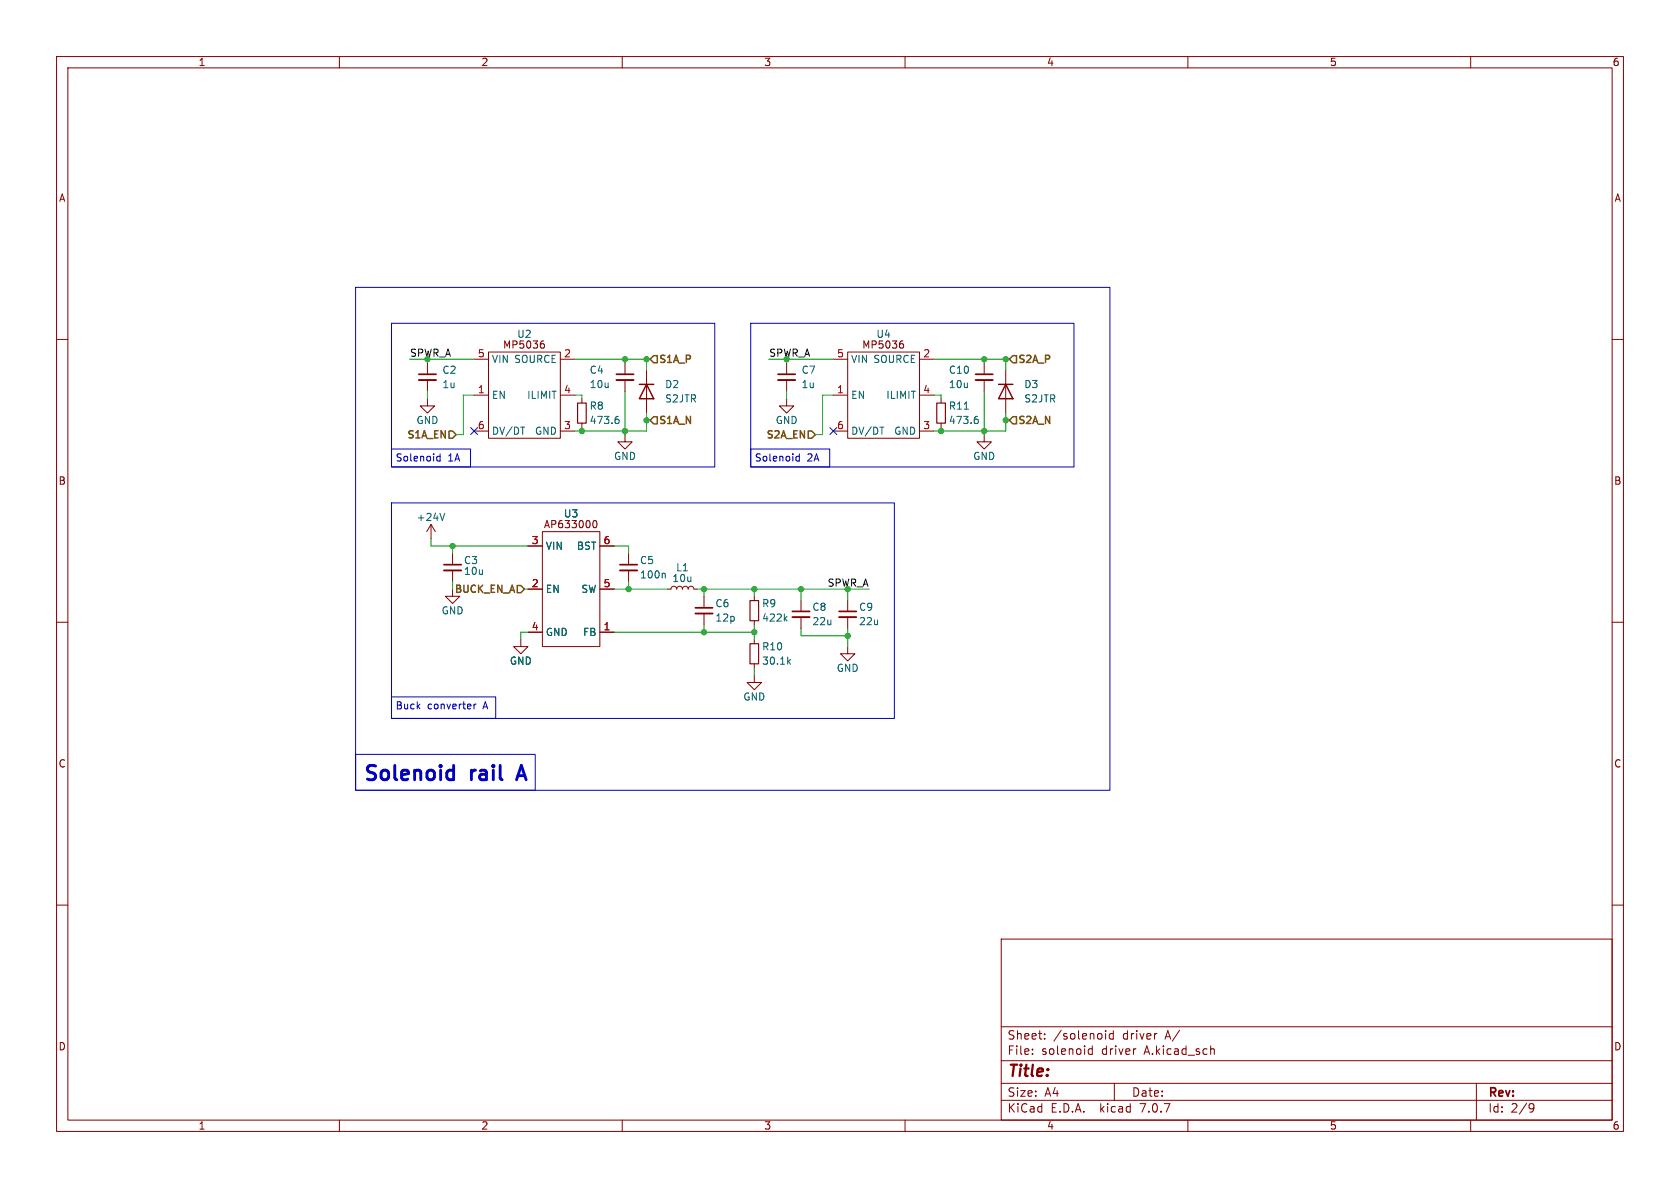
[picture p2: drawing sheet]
<svg xmlns="http://www.w3.org/2000/svg" width="297mm" height="210mm" viewBox="0 0 297 210" stroke-linecap="round" stroke-linejoin="round" font-family="sans-serif">
<g fill="none" stroke="#840000" stroke-width=".18">
<path d="M10 10h277v190h-277zM12 12h273v186h-273zM60 10v2M110 10v2M160 10v2M210 10v2M260 10v2M10 60h2M285 60h2M75.6 70.5v1.3h1.2l-1.2 1.2-1.3-1.2h1.3M75.6 64.1v2.1M75.6 67.2v2"/>
<path d="M83.8 69.9h2.6M83.8 63.5h2.6M83.8 76.2h2.6M86.4 62.2h12.7v15.3h-12.7zM95.8 60.8h.2l.2 .2v.4l-.4 .1M95.9 60.3h.2M99.1 69.9h2.5M99.1 63.5h2.5M99.1 76.2h2.5M102.9 70.5v.7M102.9 74.8v.8M110.5 76.8v1.3h1.3l-1.3 1.3-1.3-1.3h1.3"/>
<path d="M110.5 64.1v2.1M110.5 67.2v2M114.3 65.4v7.6M139.1 70.5v1.3h1.2l-1.2 1.2-1.3-1.2h1.3M139.1 64.1v2.1M139.1 67.2v2M147.3 69.9h2.6M147.3 63.5h2.6M147.3 76.2h2.6M149.9 62.2h12.7v15.3h-12.7zM159.3 60.8h.2l.2 .2v.4l-.4 .1M159.4 60.3h.2"/>
<path d="M162.6 69.9h2.5M162.6 63.5h2.5M162.6 76.2h2.5M166.4 70.5v.7M166.4 74.8v.8M174 76.8v1.3h1.3l-1.3 1.3-1.3-1.3h1.3M174 64.1v2.1M174 67.2v2M177.8 65.4v7.6M76.2 92.7l-.8 1.3M76.2 92.7v2.6M76.2 92.7l.8 1.3"/>
<path d="M80 97.8v2M93.3 96.5h2.6M95.9 94h10.1v20.3h-10.1zM104.8 92.5l.1-.4 .2-.1a.68 .68 0 0 1 .4 .7 .68 .68 0 0 1-.4 .6l-.2-.1-.1-.4M106 96.5h2.6M111.1 97.8v2M10 110h2M80 104.1v1.3h1.3l-1.3 1.3-1.3-1.3h1.3M80 100.8v2.1M92.1 113v1.3h1.2l-1.2 1.3-1.3-1.3h1.3M93.3 111.8h2.6M93.3 104.1h2.6"/>
<path d="M106 111.8h2.6M106 104.1h2.6M111.1 100.8v2.1M118.1 104.1h.5l.2-.3 .3-.2 .4 .2 .1 .3 .2-.3 .4-.2 .3 .2 .1 .3 .2-.3 .4-.2 .3 .2 .2 .3 .1-.3 .4-.2 .3 .2 .2 .3h.5M124.5 105.4v2M124.5 108.5v2M133.3 119.4v1.3h1.3l-1.3 1.2-1.2-1.2h1.2M133.3 105.4v.8M133.3 109.7v.8M133.3 113v.8M133.3 117.3v.8M141.6 106v2.1"/>
<path d="M141.6 109.1v2M149.9 114.3v1.3h1.2l-1.2 1.2-1.3-1.2h1.3M149.9 106v2.1M149.9 109.1v2M285 110h2M10 160h2M285 160h2M177 166h108v32h-108zM60 198v2M110 198v2M160 198v2M177 194.5h108"/>
<path d="M177 191.5h108M177 187.5h108M177 181.5h108M182.5 186.3v.1M182.5 185.5v.1M184.7 183.6v.1M184.7 182.8v.1M192.5 186.3l.2 .1 .4-.1M193.1 184.9v1.5M193.1 185.5l-.4-.1-.2 .1M195.5 182.2v.1M195.5 182.7v1"/>
<path d="M196.8 182.2v1.5M196.8 182.8l-.4-.1-.3 .3v.4l.1 .2h.6M197 191.5v3M200.7 185.4h.1M204.4 182.7h.1M210 198v2M214.2 185.4h.3l.2 .2v.8M260 198v2M261 191.5v6.5M270.6 195.1l.5 .1a.99 .99 0 0 1-.4 1.4h-.2M271.2 195.7l-.3 .3h-.3"/>
</g>
<path d="M74 67.2h3.1M109 67.2h3M137.5 67.2h3.1M172.5 67.2h3M78.5 100.8h3M109.6 100.8h3M122.9 108.5h3.1M140.1 109.1h3M148.3 109.1h3.1" fill="none" stroke="#840000" stroke-width=".33"/>
<path d="M74 66.2h3.1M109 66.2h3M137.5 66.2h3.1M172.5 66.2h3M78.5 99.8h3M109.6 99.8h3M122.9 107.4h3.1M140.1 108.1h3M148.3 108.1h3.1" fill="none" stroke="#840000" stroke-width=".3"/>
<g fill="none" stroke="#006464" stroke-width=".18">
<path d="M92 75.5h.8M109 74.1h.3l.2 .2-.1 .5-.4 .1M109.1 73.6h.2M155.5 75.5h.8M170.5 72.3h.7M172.5 74.1h.3l.2 .2-.1 .5-.4 .1M172.6 73.6h.2M78.6 90.7l-.4 1.3M117.4 101.3l.2 .2v.7M138.8 109.3l.3 .5M139.1 109l-.4 .4M139.4 116.9l.4 .5"/>
<path d="M139.8 116.6l-.5 .5"/>
</g>
<path d="M102.1 71.2h1.5v3.6h-1.5zM165.6 71.2h1.5v3.6h-1.5zM132.6 106.2h1.5v3.5h-1.5zM132.6 113.8h1.5v3.5h-1.5z" fill="none" stroke="#840000" stroke-width=".2"/>
<path d="M113 67.9h2.6M114.3 67.9l1.3 2.6h-2.6zM176.5 67.9h2.6M177.8 67.9l1.3 2.6h-2.6z" fill="none" stroke="#840000" stroke-width=".25"/>
<path d="M79.4 76.2h.6l.6 .6-.6 .7h-.6zM114.9 74.3l.7-.6h.6v1.2h-.6zM115.6 62.9h.6v1.2h-.6l-.7-.6zM142.9 76.2h.6l.6 .6-.6 .7h-.6zM179.1 62.9h.6v1.2h-.6l-.7-.6zM179.1 73.7h.6v1.2h-.6l-.7-.6zM91.4 103.5h.7l.6 .6-.6 .7h-.7z" fill="none" stroke="#725600" stroke-width=".25"/>
<g fill="none" stroke="#0000c2" stroke-width=".18">
<path d="M62.9 50.8h133.3v88.9h-133.3zM69.2 57.2h57.2v25.4h-57.2zM132.7 57.2h57.2v25.4h-57.2zM69.2 79.4h14v3.2h-14zM132.7 79.4h14v3.2h-14zM69.2 88.9h88.9v38.1h-88.9zM77.2 81.3l.2 .2 .4-.1M77.8 80.7h-.4l-.2 .2M77.8 80.2v1.3M140.7 81.3l.2 .2 .4-.1M141.3 80.2v1.3M141.3 80.7h-.4l-.2 .2"/>
<path d="M62.9 133.4h31.7v6.3h-31.7zM69.2 123.2h18.4v3.8h-18.4zM83.8 124.5v.8M84.2 124.5l-.4 .2"/>
</g>
<path d="M80 136.1l.2 .2M80.2 135.3v2.5M80.2 137.7l-.2 .1M91.6 137.1h1.2M92.2 135.3l-.9 2.5" fill="none" stroke="#0000c2" stroke-width=".51"/>
<g fill="none" stroke="#009600" stroke-width=".18">
<path d="M72.4 63.5h11.4M75.6 63.5v.6M75.6 69.2v1.3M83.8 69.9h-1.9v6.9h-1.3M101.6 63.5h13.3M101.6 69.9h1.3v.6M102.9 75.6v.6M110.5 63.5v.6M110.5 69.2v7.6M114.3 63.5v1.9M114.3 73v3.2h-12.7M114.3 74.3h.6"/>
<path d="M135.9 63.5h11.4M139.1 63.5v.6M139.1 69.2v1.3M147.3 69.9h-1.9v6.9h-1.3M165.1 63.5h13.3M165.1 69.9h1.3v.6M166.4 75.6v.6M174 63.5v.6M174 69.2v7.6M177.8 73v3.2h-12.7M177.8 74.3h.6M177.8 63.5v1.9"/>
<path d="M76.2 95.3v1.2h17.1M80 96.5v1.3M108.6 96.5h2.5v1.3M80 102.9v1.2M92.7 104.1h.6M93.3 111.8h-1.2v1.2M108.6 104.1h9.5M108.6 111.8h24.7M111.1 102.9v1.2M123.2 104.1h30.5M124.5 104.1v1.3M124.5 110.5v1.3"/>
<path d="M133.3 104.1v1.3M133.3 110.5v2.5M133.3 118.1v1.3M141.6 104.1v1.9M141.6 111.1v1.3h8.3M149.9 104.1v1.9M149.9 111.1v3.2"/>
</g>
<path d="M83.2 75.6l1.2 1.2M84.4 75.6l-1.2 1.2M146.7 75.6l1.2 1.2M147.9 75.6l-1.2 1.2" fill="none" stroke="#000084" stroke-width=".18"/>
<g fill="#009600" stroke="#009600" stroke-width=".18">
<circle cx="133.3" cy="111.8" r=".46"/>
<circle cx="133.3" cy="104.1" r=".46"/>
<circle cx="110.5" cy="76.2" r=".46"/>
<circle cx="124.5" cy="111.8" r=".46"/>
<circle cx="124.5" cy="104.1" r=".46"/>
<circle cx="111.1" cy="104.1" r=".46"/>
<circle cx="166.4" cy="76.2" r=".46"/>
<circle cx="141.6" cy="104.1" r=".46"/>
<circle cx="177.8" cy="63.5" r=".46"/>
<circle cx="174" cy="63.5" r=".46"/>
<circle cx="174" cy="76.2" r=".46"/>
<circle cx="177.8" cy="74.3" r=".46"/>
<circle cx="149.9" cy="112.4" r=".46"/>
<circle cx="110.5" cy="63.5" r=".46"/>
<circle cx="114.3" cy="63.5" r=".46"/>
<circle cx="102.9" cy="76.2" r=".46"/>
<circle cx="114.3" cy="74.3" r=".46"/>
<circle cx="80" cy="96.5" r=".46"/>
</g>
<g font-size="3.5" fill="#0000c2">
<text x="64.1" y="138.2">Solenoid</text>
<text x="83.4" y="138.2">rail</text>
<text x="92.8" y="138.2">A</text>
</g>
<text font-size="2.8" fill="#840000" x="178" y="190.9">Title:</text>
<g font-size="2.1" fill="#840000">
<text x="178" y="184">Sheet:</text>
<text x="186.2" y="184">/solenoid</text>
<text x="198.5" y="184">driver</text>
<text x="206.2" y="184">A/</text>
<text x="178" y="186.7">File:</text>
<text x="184.1" y="186.7">solenoid</text>
<text x="194.8" y="186.7">driver</text>
<text x="202.5" y="186.7">A.kicad_sch</text>
<text x="178" y="196.9">KiCad</text>
<text x="178" y="194.1">Size:</text>
<text x="184.7" y="194.1">A4</text>
<text x="185.7" y="196.9">E.D.A.</text>
<text x="194.6" y="196.9">kicad</text>
<text x="200" y="194.1">Date:</text>
<text x="201.8" y="196.9">7.0.7</text>
<text x="263" y="194.3">Rev:</text>
<text x="263" y="196.9">Id:</text>
<text x="267.1" y="196.9">2/9</text>
</g>
<g font-size="1.8" fill="#840000">
<text x="35" y="11.9">1</text>
<text x="85" y="11.9">2</text>
<text x="135" y="11.9">3</text>
<text x="185" y="11.9">4</text>
<text x="235" y="11.9">5</text>
<text x="285" y="11.9">6</text>
<text x="10.3" y="35.9">A</text>
<text x="285.3" y="35.9">A</text>
<text x="88.8" y="61.8">MP5036</text>
<text x="152.3" y="61.8">MP5036</text>
<text x="10.3" y="85.9">B</text>
<text x="285.3" y="85.9">B</text>
<text x="96" y="93.6">AP633000</text>
<text x="10.3" y="135.9">C</text>
<text x="285.3" y="135.9">C</text>
<text x="10.3" y="185.9">D</text>
<text x="285.3" y="185.9">D</text>
<text x="35" y="199.9">1</text>
<text x="85" y="199.9">2</text>
<text x="135" y="199.9">3</text>
<text x="185" y="199.9">4</text>
<text x="235" y="199.9">5</text>
<text x="285" y="199.9">6</text>
</g>
<g font-size="1.8" fill="#006464">
<text x="91.3" y="59.9">U2</text>
<text x="154.8" y="59.9">U4</text>
<text x="86.9" y="64.4">VIN SOURCE</text>
<text x="150.4" y="64.4">VIN SOURCE</text>
<text x="78.1" y="66.3">C2</text>
<text x="78.1" y="68.8">1u</text>
<text x="86.9" y="70.7">EN</text>
<text x="93.1" y="70.7">ILIMIT</text>
<text x="104.1" y="66.3">C4</text>
<text x="104.1" y="68.8">10u</text>
<text x="117.5" y="68.8">D2</text>
<text x="117.5" y="71.3">S2JTR</text>
<text x="141.6" y="66.3">C7</text>
<text x="141.6" y="68.8">1u</text>
<text x="150.4" y="70.7">EN</text>
<text x="156.6" y="70.7">ILIMIT</text>
<text x="167.6" y="66.3">C10</text>
<text x="167.6" y="68.8">10u</text>
<text x="181" y="68.8">D3</text>
<text x="181" y="71.3">S2JTR</text>
<text x="73.5" y="75.2">GND</text>
<text x="86.9" y="77.1">DV/DT</text>
<text x="94.5" y="77.1">GND</text>
<text x="104.1" y="72.6">R8</text>
<text x="104.1" y="75.2">473.6</text>
<text x="137" y="75.2">GND</text>
<text x="150.4" y="77.1">DV/DT</text>
<text x="158" y="77.1">GND</text>
<text x="167.6" y="72.6">R11</text>
<text x="167.6" y="75.2">473.6</text>
<text x="108.5" y="81.5">GND</text>
<text x="172" y="81.5">GND</text>
<text x="73.6" y="92.3">+24V</text>
<text x="99.6" y="91.7">U3</text>
<text x="81.9" y="99.9">C3</text>
<text x="81.9" y="101.8">10u</text>
<text x="96.4" y="97.4">VIN</text>
<text x="101.9" y="97.4">BST</text>
<text x="113" y="99.9">C5</text>
<text x="119.4" y="101.2">L1</text>
<text x="96.4" y="105">EN</text>
<text x="102.7" y="105">SW</text>
<text x="113" y="102.5">100n</text>
<text x="118.8" y="103.1">10u</text>
<text x="126.4" y="107.5">C6</text>
<text x="134.6" y="107.5">R9</text>
<text x="78" y="108.8">GND</text>
<text x="96.4" y="112.6">GND</text>
<text x="103" y="112.6">FB</text>
<text x="126.4" y="110.1">12p</text>
<text x="134.6" y="110.1">422k</text>
<text x="143.5" y="108.2">C8</text>
<text x="143.5" y="110.7">22u</text>
<text x="151.8" y="108.2">C9</text>
<text x="151.8" y="110.7">22u</text>
<text x="90" y="117.7">GND</text>
<text x="134.6" y="115.2">R10</text>
<text x="134.6" y="117.7">30.1k</text>
<text x="147.8" y="119">GND</text>
<text x="131.3" y="124.1">GND</text>
</g>
<g font-size="1.8" fill="#009600">
<text x="72.4" y="63.2">SPWR_A</text>
<text x="135.9" y="63.2">SPWR_A</text>
<text x="146.2" y="103.8">SPWR_A</text>
</g>
<g font-size="1.8" fill="#a90000">
<text x="84.4" y="63.2">5</text>
<text x="99.6" y="63.2">2</text>
<text x="147.9" y="63.2">5</text>
<text x="163.1" y="63.2">2</text>
<text x="84.4" y="69.6">1</text>
<text x="99.6" y="69.6">4</text>
<text x="147.9" y="69.6">1</text>
<text x="163.1" y="69.6">4</text>
<text x="84.4" y="75.9">6</text>
<text x="99.6" y="75.9">3</text>
<text x="147.9" y="75.9">6</text>
<text x="163.1" y="75.9">3</text>
<text x="93.9" y="96.3">3</text>
<text x="106.6" y="96.3">6</text>
<text x="93.9" y="103.9">2</text>
<text x="106.6" y="103.9">5</text>
<text x="93.9" y="111.5">4</text>
<text x="106.6" y="111.5">1</text>
</g>
<g font-size="1.8" fill="#725600">
<text x="116.4" y="64.5">S1A_P</text>
<text x="179.9" y="64.5">S2A_P</text>
<text x="71.7" y="77.9">S1A_EN</text>
<text x="116.4" y="75.3">S1A_N</text>
<text x="135.2" y="77.9">S2A_EN</text>
<text x="179.9" y="75.3">S2A_N</text>
<text x="80.1" y="105.2">BUCK_EN_A</text>
</g>
<g font-size="1.8" fill="#0000c2">
<text x="69.8" y="81.7">Solenoid</text>
<text x="79.2" y="81.7">1A</text>
<text x="133.3" y="81.7">Solenoid</text>
<text x="142.7" y="81.7">2A</text>
<text x="69.8" y="125.5">Buck</text>
<text x="75.6" y="125.5">converter</text>
<text x="85.6" y="125.5">A</text>
</g>
</svg>
